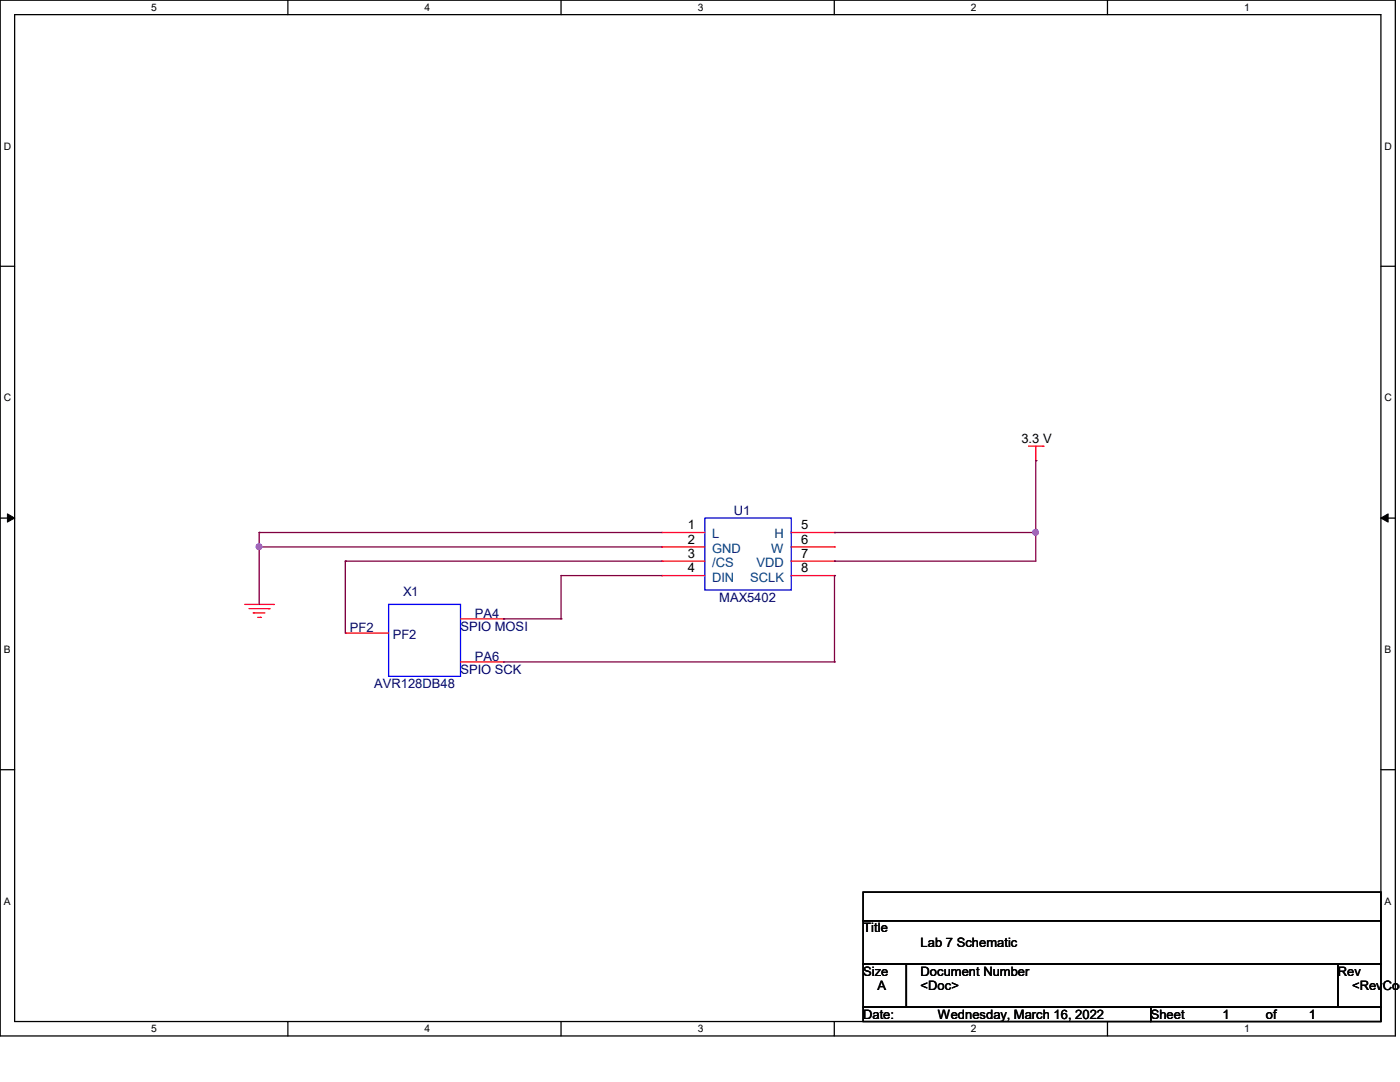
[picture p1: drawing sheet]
<svg xmlns="http://www.w3.org/2000/svg" width="279mm" height="216mm" viewBox="0 0 279 216" stroke-linecap="round" stroke-linejoin="round" font-family="sans-serif">
<path d="M0 0h278.5v206.7h-278.5zM2.9 2.9h272.7v200.9h-272.7z" fill="none" stroke="#000" stroke-width=".25"/>
<g fill="#fff">
<path d="M30.2 .3h1.1v2.3h-1.1z"/>
<path d="M30.2 204.1h1.1v2.3h-1.1z"/>
</g>
<path d="M57.4 0v2.9M57.4 203.8v2.9" fill="none" stroke="#000" stroke-width=".25"/>
<g fill="#fff">
<path d="M84.7 .3h1.1v2.3h-1.1z"/>
<path d="M84.7 204.1h1.1v2.3h-1.1z"/>
</g>
<path d="M112 0v2.9M112 203.8v2.9" fill="none" stroke="#000" stroke-width=".25"/>
<g fill="#fff">
<path d="M139.2 .3h1.1v2.3h-1.1z"/>
<path d="M139.2 204.1h1.1v2.3h-1.1z"/>
</g>
<path d="M166.5 0v2.9M166.5 203.8v2.9" fill="none" stroke="#000" stroke-width=".25"/>
<g fill="#fff">
<path d="M193.8 .3h1.1v2.3h-1.1z"/>
<path d="M193.8 204.1h1.1v2.3h-1.1z"/>
</g>
<path d="M221 0v2.9M221 203.8v2.9" fill="none" stroke="#000" stroke-width=".25"/>
<g fill="#fff">
<path d="M248.3 .3h1.1v2.3h-1.1z"/>
<path d="M248.3 204.1h1.1v2.3h-1.1z"/>
<path d="M.8 28h1.4v2.3h-1.4z"/>
<path d="M276.3 28h1.4v2.3h-1.4z"/>
<path d="M.8 78.2h1.4v2.3h-1.4z"/>
<path d="M276.3 78.2h1.4v2.3h-1.4z"/>
</g>
<path d="M0 53.1h2.9M275.6 53.1h2.9" fill="none" stroke="#000" stroke-width=".25"/>
<g fill="#fff">
<path d="M.8 128.5h1.3v2.2h-1.3z"/>
<path d="M276.3 128.5h1.3v2.2h-1.3z"/>
</g>
<path d="M0 103.4h2.9M275.6 103.4h2.9" fill="none" stroke="#000" stroke-width=".25"/>
<path d="M1.5 102.5l1.4 .9-1.4 .8zM275.6 103.4l1.4-.9v1.7z" fill="#000" stroke="#000" stroke-width=".2"/>
<g fill="#fff">
<path d="M.8 178.7h1.3v2.2h-1.3z"/>
<path d="M276.3 178.7h1.3v2.2h-1.3z"/>
</g>
<path d="M0 153.6h2.9M275.6 153.6h2.9M172.3 178h103.3v5.7h-103.3zM172.3 183.7h103.3v8.7h-103.3zM172.3 192.4h8.6v8.6h-8.6zM180.9 192.4h86.1v8.6h-86.1zM267 192.4h8.6v8.6h-8.6zM172.3 201h57.4v2.8h-57.4zM229.7 201h45.9v2.8h-45.9z" fill="none" stroke="#000" stroke-width=".25"/>
<g fill="none" stroke="#f00" stroke-width=".25">
<path d="M205.3 89h2.9M206.7 91.9h.1M206.7 89v2.9M208.2 89h.1M132.1 106.3h.1M132.1 109.1h.1M132.1 112h.1M132.1 114.9h.1M132.1 106.3h8.6M132.1 109.1h8.6M132.1 112h8.6M132.1 114.9h8.6"/>
<path d="M157.9 106.3h8.6M157.9 109.1h8.6M157.9 112h8.6M157.9 114.9h8.6M166.5 106.3h.1M166.5 109.1h.1M166.5 112h.1M166.5 114.9h.1M48.9 120.6h5.7M49.7 121.5h4M50.5 122.3h.1M50.5 122.3h2.4"/>
<path d="M51.4 123.2h.6M52 123.2h.1M53.7 121.5h.1M54.6 120.6h.1M68.9 126.3h.1M68.9 126.3h8.7M91.9 123.5h8.6M91.9 132.1h8.6M100.5 123.5h.1M100.5 132.1h.1"/>
</g>
<path d="M140.7 103.4h17.2v14.3h-17.2zM77.6 120.6h14.3v14.4h-14.3z" fill="none" stroke="#00f" stroke-width=".25"/>
<g fill="none" stroke="#800040" stroke-width=".25">
<path d="M206.7 91.9h.1M206.7 91.9v20.1h-40.2M51.7 106.3h.1M51.7 109.1h.1M51.7 106.3h80.4M51.7 106.3v14.3M51.7 109.1h80.4M68.9 112h.1M68.9 112v14.3M68.9 112h63.2M112 114.9h.1M112 114.9h20.1"/>
<path d="M112 114.9v8.6M166.5 106.3h.1M166.5 112h.1M166.5 114.9h.1M166.5 106.3h40.2M166.5 114.9v17.2M206.7 106.3h.1M100.5 123.5h.1M100.5 123.5h11.5M100.5 132.1h66M112 123.5h.1M166.5 132.1h.1"/>
</g>
<g fill="#f0f" stroke="#f0f" stroke-width=".25">
<circle cx="206.7" cy="106.2" r=".55"/>
<circle cx="51.7" cy="109.1" r=".55"/>
</g>
<g font-size="2.6">
<text x="203.8" y="88.5">3.3 V</text>
<text x="137.2" y="105.6">1</text>
<text x="159.9" y="105.6">5</text>
<text x="137.2" y="108.5">2</text>
<text x="137.2" y="111.3">3</text>
<text x="159.9" y="108.5">6</text>
<text x="159.9" y="111.3">7</text>
<text x="137.2" y="114.2">4</text>
<text x="159.9" y="114.2">8</text>
<text x="172.3" y="186.1">Title</text>
<text x="183.7" y="188.9">Lab 7 Schematic</text>
<text x="172.3" y="194.7">Size</text>
<text x="175.1" y="197.6">A</text>
<text x="183.7" y="194.7">Document Number</text>
<text x="183.7" y="197.6">&lt;Doc&gt;</text>
<text x="267" y="194.7">Rev</text>
<text x="269.8" y="197.6">&lt;RevCod</text>
<text x="172.3" y="203.3">Date:</text>
<text x="187.2" y="203.3">Wednesday, March 16, 2022</text>
<text x="229.7" y="203.3">Sheet</text>
<text x="244" y="203.3">1</text>
<text x="252.6" y="203.3">of</text>
<text x="261.2" y="203.3">1</text>
</g>
<g font-size="2.6" fill="#004080">
<text x="142.1" y="107.4">L</text>
<text x="154.6" y="107.4">H</text>
<text x="142.1" y="110.3">GND</text>
<text x="142.1" y="113.2">/CS</text>
<text x="151" y="113.2">VDD</text>
<text x="153.9" y="110.3">W</text>
<text x="142.1" y="116">DIN</text>
<text x="149.7" y="116">SCLK</text>
</g>
<g font-size="2.6" fill="#000080">
<text x="146.4" y="102.8">U1</text>
<text x="80.4" y="118.9">X1</text>
<text x="91.9" y="125.8">SPIO MOSI</text>
<text x="94.8" y="123.2">PA4</text>
<text x="143.6" y="120.1">MAX5402</text>
<text x="69.8" y="126.1">PF2</text>
<text x="78.4" y="127.5">PF2</text>
<text x="94.8" y="131.8">PA6</text>
<text x="74.7" y="137.3">AVR128DB48</text>
<text x="91.9" y="134.4">SPIO SCK</text>
</g>
<g font-size="2.1">
<text x="30.2" y="2.2">5</text>
<text x="84.7" y="2.2">4</text>
<text x="139.2" y="2.2">3</text>
<text x="193.8" y="2.2">2</text>
<text x="248.3" y="2.2">1</text>
<text x=".8" y="29.8">D</text>
<text x="276.3" y="29.8">D</text>
<text x=".8" y="80.1">C</text>
<text x="276.3" y="80.1">C</text>
<text x=".8" y="130.3">B</text>
<text x="276.3" y="130.3">B</text>
<text x=".8" y="180.5">A</text>
<text x="276.3" y="180.5">A</text>
<text x="30.2" y="206">5</text>
<text x="84.7" y="206">4</text>
<text x="139.2" y="206">3</text>
<text x="193.8" y="206">2</text>
<text x="248.3" y="206">1</text>
</g>
</svg>
